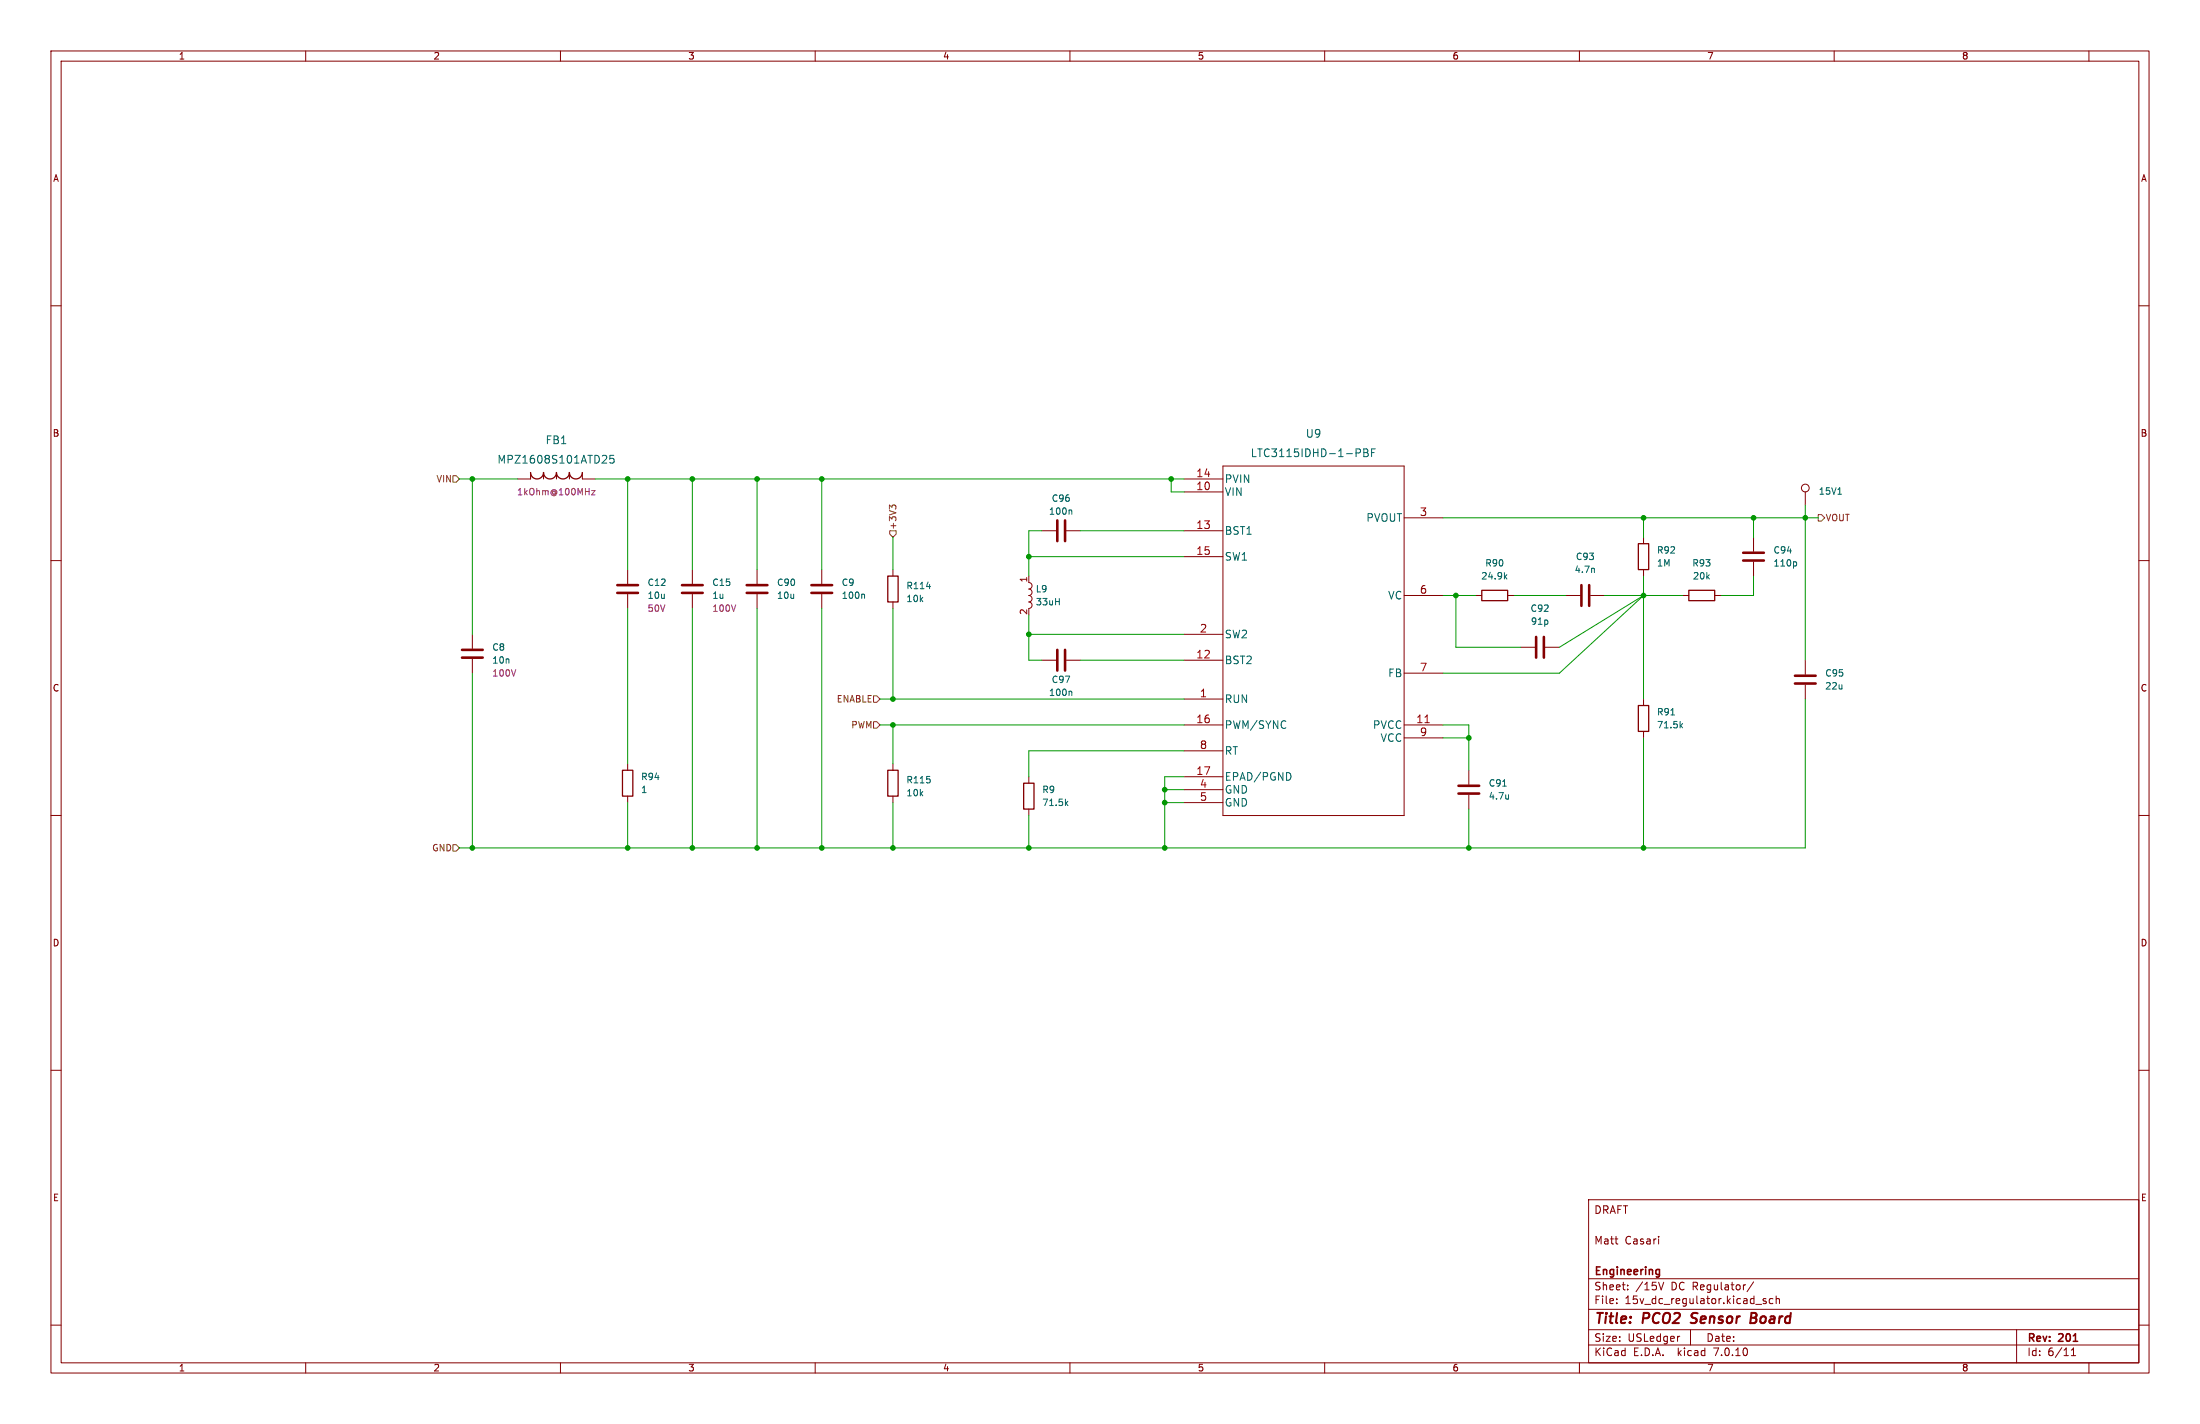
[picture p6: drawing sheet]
<svg xmlns="http://www.w3.org/2000/svg" width="432mm" height="279mm" viewBox="0 0 432 279" stroke-linecap="round" stroke-linejoin="round" font-family="sans-serif">
<g fill="none" stroke="#840000" stroke-width=".2">
<path d="M10 10h411.8v259.4h-411.8zM12 12h407.8v255.4h-407.8zM60 10v2M110 10v2M160 10v2M210 10v2M260 10v2M310 10v2M360 10v2M410 10v2M10 60h2M419.8 60h2"/>
<path d="M104.1 92.7v1.3h-2.5M106.7 92.7v1.3M109.2 92.7v1.3M111.8 92.7v1.3M114.3 92.7v1.3h2.5M232.4 96.5h7.6M232.4 94h7.6M240 91.4h35.6v68.6h-35.6zM354.3 96.5v2.6M10 110h2M123.2 111.8v2.8M123.2 116.6v2.8"/>
<path d="M135.9 111.8v2.8M135.9 116.6v2.8M148.6 111.8v2.8M148.6 116.6v2.8M161.3 111.8v2.8M161.3 116.6v2.8M175.3 111.8v1.2M175.3 118.1v1.3M201.9 113v1.3a.64 .64 0 0 1 .7 .6 .64 .64 0 0 1-.7 .7 .64 .64 0 0 1 .7 .6 .64 .64 0 0 1-.7 .6 .64 .64 0 0 1 .7 .7 .64 .64 0 0 1-.7 .6 .64 .64 0 0 1 .7 .6 .64 .64 0 0 1-.7 .7M204.5 104.1h2.8M209.3 104.1h2.8M232.4 104.1h7.6"/>
<path d="M232.4 109.2h7.6M275.6 101.6h7.6M275.6 116.8h7.6M289.6 116.8h1.2M295.9 116.8h1.3M307.3 116.8h2.8M312.2 116.8h2.8M322.6 105.4v1.3M322.6 111.8v1.2M330.2 116.8h1.3M336.5 116.8h1.3M344.2 105.4v2.8"/>
<path d="M344.2 110.2v2.8M419.8 110h2M92.7 124.5v2.8M92.7 129.3v2.8M204.5 129.5h2.8M209.3 129.5h2.8M232.4 137.2h7.6M232.4 129.5h7.6M232.4 124.5h7.6M275.6 132.1h7.6M298.4 127h2.8M303.3 127h2.8"/>
<path d="M322.6 137.2v1.2M354.3 129.5v2.8M354.3 134.4v2.8M10 160h2M123.2 149.9v1.2M123.2 156.2v1.3M175.3 149.9v1.2M175.3 156.2v1.3M201.9 152.4v1.3M201.9 158.8v1.2M232.4 142.2h7.6M232.4 152.4h7.6"/>
<path d="M232.4 154.9h7.6M232.4 157.5h7.6M232.4 147.3h7.6M275.6 142.2h7.6M275.6 144.8h7.6M288.3 151.1v2.8M288.3 156v2.8M322.6 143.5v1.3M419.8 160h2M10 210h2M419.8 210h2M311.8 235.4h108v32h-108z"/>
<path d="M10 260h2M311.8 256.9h108M311.8 250.9h108M317.3 255.6v.2M317.3 254.9v.1M319.5 252.9v.2M319.5 252.2v.1M325.5 242.6v.1M325.5 243.1v1M325.5 251.6l.5 1.5 .5-1.5M344.2 251.5l-1.3 1.9M344.6 255.9h1.2"/>
<path d="M346.6 254.9l-.3-.1-.3 .2 .1 .2 .5 .2v.3h-.6M348 254.9l-.5-.1-.2 .3 .1 .6h.6M348.6 254.9l.2-.1 .4 .1 .1 .9M348.6 254.3v1.5M419.8 260h2M60 267.4v2M110 267.4v2M160 267.4v2M210 267.4v2M260 267.4v2M310 267.4v2M311.8 263.9h108"/>
<path d="M311.8 260.9h108M329.5 262.2h.2M331.8 260.9v3M360 267.4v2M395.8 260.9v6.5M406.5 266h.9M406.5 264.9l.5-.4v1.5M410 267.4v2"/>
<circle cx="354.3" cy="95.8" r=".76"/>
</g>
<path d="M331.8 259.5l.3 .1M332.1 257.8v.6M343.7 258.6h.6M344.3 258.6l.3 .1M344.4 257.6h-.6l-.3 2 1-.1M344.5 258.5l-.2 .1" fill="none" stroke="#840000" stroke-width=".4"/>
<path d="M325.3 249.1h.4M325.7 249.1v1.2l-.3 .3M325.7 250l-.4 .1" fill="none" stroke="#840000" stroke-width=".3"/>
<path d="M104.1 92.7a1.27 1.27 0 0 0 1.3 1.3 1.27 1.27 0 0 0 1.3-1.3 1.27 1.27 0 0 0 1.2 1.3 1.27 1.27 0 0 0 1.3-1.3 1.27 1.27 0 0 0 1.3 1.3 1.27 1.27 0 0 0 1.3-1.3 1.27 1.27 0 0 0 1.2 1.3 1.27 1.27 0 0 0 1.3-1.3M174.2 113h2.1v5.1h-2.1zM290.8 115.8h5.1v2.1h-5.1zM321.6 106.7h2v5.1h-2zM331.5 115.8h5v2.1h-5zM321.6 138.4h2v5.1h-2zM122.2 151.1h2v5.1h-2zM174.2 151.1h2.1v5.1h-2.1zM200.9 153.7h2v5.1h-2z" fill="none" stroke="#840000" stroke-width=".25"/>
<g fill="none" stroke="#840000" stroke-width=".51">
<path d="M121.2 116.3h4M121.2 114.8h4M133.9 116.3h4M133.9 114.8h4M146.6 116.3h4M146.6 114.8h4M159.3 116.3h4M159.3 114.8h4M207.5 102.1v4.1M209 102.1v4.1M310.4 114.8v4.1M311.9 114.8v4.1"/>
<path d="M342.1 108.5h4.1M342.1 110h4.1M90.7 129h4M90.7 127.5h4M207.5 127.5v4.1M209 127.5v4.1M301.5 125v4M303 125v4M352.3 132.6h4.1M352.3 134.1h4.1M286.3 155.7h4M286.3 154.2h4"/>
</g>
<path d="M279.7 141.8h.8" fill="none" stroke="#a90000" stroke-width=".2"/>
<g fill="none" stroke="#006464" stroke-width=".2">
<path d="M118.9 89.4l.2 .2-.1 .4-.9 .9h1M120.5 89.3h-.8v.8l.2-.2 .5 .1 .1 .2v.5l-.2 .2-.6-.2M266.2 88.1h.5l.3 .3-.1 .4-.7 .1M267.7 88.1h.5l.2 .1 .1 .3-.3 .3a.41 .41 0 0 1 .4 .4 .41 .41 0 0 1-.3 .4h-.6zM267.7 88.8h.5M269.2 88.8h.5M269.9 88.1h-.7v1.5M360.7 97h.8M169.5 116.6l.2 .2v.6M181.8 115.1h.8M210.2 100.1l.2 .1v.7M295.4 113.1l.4 .5"/>
<path d="M295.8 112.8l-.5 .4M312.9 111.6v.7M352.4 110.2l.2 .3v.3l-.2 .3M210.2 135.6l.2 .2v.7M209.2 157.6l.4 .5M209.6 157.2l-.5 .5M253.1 151.7l.3 .5-.1 .5-.2 .3M294.9 154.2h.8M296.1 155.9v.9M296.1 156.7h-.1M328 140.3h.7M329.9 142.3l.4 .5"/>
<path d="M330.3 142l-.5 .5"/>
</g>
<path d="M116.1 96.3h.7l-.7 .8h.7" fill="none" stroke="#840084" stroke-width=".2"/>
<path d="M88.9 93.3h.6l.7 .7-.7 .6h-.6zM175.1 99.5l-.5-.4v.8M175.1 99.3l.2-.2h.3l.2 .2M174.6 104.1h1.3v.7l-.6 .6-.7-.6zM356.9 101h.6l.6 .6-.6 .6h-.6zM171.4 136.5h.7l.6 .7-.6 .6h-.7zM171.4 141.6h.7l.6 .6-.6 .7h-.7zM88.9 165.7h.6l.7 .7-.7 .6h-.6z" fill="none" stroke="#725600" stroke-width=".2"/>
<g fill="none" stroke="#009600" stroke-width=".2">
<path d="M90.2 94h11.4M92.7 94v30.5M116.8 94h115.6M123.2 94v17.8M135.9 94v17.8M148.6 94v17.8M161.3 94v17.8M229.9 94v2.5h2.5M354.3 99.1v30.4M123.2 119.4v30.5M135.9 119.4v47M148.6 119.4v47"/>
<path d="M161.3 119.4v47M175.3 105.4v6.4M175.3 119.4v17.8M201.9 109.2h30.5M204.5 104.1h-2.6v8.9M212.1 104.1h20.3M283.2 101.6h73.7M283.2 116.8h6.4M285.7 116.8v10.2h12.7M297.2 116.8h10.1M315 116.8h15.2M322.6 101.6v3.8"/>
<path d="M322.6 113v24.2M344.2 113v3.8h-6.4M344.2 101.6v3.8M92.7 132.1v34.3M172.7 137.2h59.7M201.9 120.7v8.8h2.6M201.9 124.5h30.5M212.1 129.5h20.3M306.1 127l16.5-10.2-16.5 15.3h-22.9M354.3 137.2v29.2h-264.1M123.2 157.5v8.9M172.7 142.2h59.7"/>
<path d="M175.3 142.2v7.7M175.3 157.5v8.9M228.6 157.5h3.8M228.6 154.9h3.8M232.4 152.4h-3.8v14M232.4 147.3h-30.5v5.1M283.2 142.2h5.1v8.9M283.2 144.8h5.1M288.3 158.8v7.6M322.6 144.8v21.6M201.9 160v6.4"/>
</g>
<g fill="#009600" stroke="#009600" stroke-width=".2">
<circle cx="288.3" cy="144.8" r=".46"/>
<circle cx="228.6" cy="166.4" r=".46"/>
<circle cx="228.6" cy="154.9" r=".46"/>
<circle cx="229.9" cy="94" r=".46"/>
<circle cx="228.6" cy="157.5" r=".46"/>
<circle cx="285.7" cy="116.8" r=".46"/>
<circle cx="161.3" cy="94" r=".46"/>
<circle cx="175.3" cy="142.2" r=".46"/>
<circle cx="175.3" cy="166.4" r=".46"/>
<circle cx="201.9" cy="166.4" r=".46"/>
<circle cx="201.9" cy="109.2" r=".46"/>
<circle cx="201.9" cy="124.5" r=".46"/>
<circle cx="175.3" cy="137.2" r=".46"/>
<circle cx="161.3" cy="166.4" r=".46"/>
<circle cx="135.9" cy="166.4" r=".46"/>
<circle cx="148.6" cy="166.4" r=".46"/>
<circle cx="123.2" cy="166.4" r=".46"/>
<circle cx="148.6" cy="94" r=".46"/>
<circle cx="123.2" cy="94" r=".46"/>
<circle cx="135.9" cy="94" r=".46"/>
<circle cx="92.7" cy="94" r=".46"/>
<circle cx="92.7" cy="166.4" r=".46"/>
<circle cx="322.6" cy="166.4" r=".46"/>
<circle cx="322.6" cy="116.8" r=".46"/>
<circle cx="354.3" cy="101.6" r=".46"/>
<circle cx="288.3" cy="166.4" r=".46"/>
<circle cx="344.2" cy="101.6" r=".46"/>
<circle cx="322.6" cy="101.6" r=".46"/>
</g>
<g font-size="2.8" fill="#840000">
<text x="312.8" y="260.3">Title:</text>
<text x="322.5" y="260.3">PCO2</text>
<text x="332.8" y="260.3">Sensor</text>
<text x="345.2" y="260.3">Board</text>
</g>
<g font-size="2.1" fill="#006464">
<text x="107" y="87.4">FB1</text>
<text x="245.4" y="89.9">LTC3115IDHD-1-PBF</text>
<text x="256.2" y="86.1">U9</text>
<text x="97.5" y="91.2">MPZ1608S101ATD25</text>
<text x="240.3" y="95">PVIN</text>
<text x="240.3" y="97.5">VIN</text>
<text x="240.3" y="105.1">BST1</text>
<text x="268.1" y="102.6">PVOUT</text>
<text x="240.3" y="110.2">SW1</text>
<text x="272.4" y="117.8">VC</text>
<text x="240.3" y="125.4">SW2</text>
<text x="240.3" y="130.5">BST2</text>
<text x="272.4" y="133.1">FB</text>
<text x="240.3" y="138.1">RUN</text>
<text x="240.3" y="143.2">PWM/SYNC</text>
<text x="269.4" y="143.2">PVCC</text>
<text x="240.3" y="148.3">RT</text>
<text x="270.9" y="145.8">VCC</text>
<text x="240.3" y="153.4">EPAD/PGND</text>
<text x="240.3" y="155.9">GND</text>
<text x="240.3" y="158.5">GND</text>
</g>
<g font-size="2.1" fill="#a90000">
<text x="234.7" y="93.7">14</text>
<text x="234.7" y="96.3">10</text>
<text x="278.6" y="101.3">3</text>
<text x="234.7" y="103.9">13</text>
<text x="234.7" y="109">15</text>
<text x="278.6" y="116.6">6</text>
<text x="235.4" y="124.2">2</text>
<text x="234.7" y="129.3">12</text>
<text x="278.6" y="131.8">7</text>
<text x="235.4" y="136.9">1</text>
<text x="234.7" y="142">16</text>
<text x="277.9" y="142">11</text>
<text x="235.4" y="147.1">8</text>
<text x="278.6" y="144.5">9</text>
<text x="234.7" y="152.1">17</text>
<text x="235.4" y="154.7">4</text>
<text x="235.4" y="157.2">5</text>
</g>
<g font-size="2.1" fill="#840000">
<text x="312.8" y="238.4">DRAFT</text>
<text x="312.8" y="244.4">Matt</text>
<text x="318.9" y="244.4">Casari</text>
<text x="312.8" y="250.6">Engineering</text>
<text x="312.8" y="256.1">File:</text>
<text x="312.8" y="253.4">Sheet:</text>
<text x="318.9" y="256.1">15v_dc_regulator.kicad_sch</text>
<text x="321" y="253.4">/15V</text>
<text x="328" y="253.4">DC Regulator/</text>
<text x="312.8" y="263.5">Size:</text>
<text x="319.5" y="263.5">USLedger</text>
<text x="334.8" y="263.5">Date:</text>
<text x="397.8" y="263.7">Rev:</text>
<text x="404.2" y="263.7">201</text>
<text x="312.8" y="266.3">KiCad</text>
<text x="320.5" y="266.3">E.D.A.</text>
<text x="329.4" y="266.3">kicad</text>
<text x="336.6" y="266.3">7.0.10</text>
<text x="397.8" y="266.3">Id:</text>
<text x="401.9" y="266.3">6/11</text>
</g>
<g font-size="1.8" fill="#840000">
<text x="35" y="11.9">1</text>
<text x="85" y="11.9">2</text>
<text x="135" y="11.9">3</text>
<text x="185" y="11.9">4</text>
<text x="235" y="11.9">5</text>
<text x="285" y="11.9">6</text>
<text x="335" y="11.9">7</text>
<text x="385" y="11.9">8</text>
<text x="10.3" y="35.9">A</text>
<text x="420.1" y="35.9">A</text>
<text x="10.3" y="85.9">B</text>
<text x="420.1" y="85.9">B</text>
<text x="10.3" y="135.9">C</text>
<text x="420.1" y="135.9">C</text>
<text x="10.3" y="185.9">D</text>
<text x="420.1" y="185.9">D</text>
<text x="10.3" y="235.9">E</text>
<text x="420.1" y="235.9">E</text>
<text x="35" y="269.3">1</text>
<text x="85" y="269.3">2</text>
<text x="135" y="269.3">3</text>
<text x="185" y="269.3">4</text>
<text x="235" y="269.3">5</text>
<text x="285" y="269.3">6</text>
<text x="335" y="269.3">7</text>
<text x="385" y="269.3">8</text>
</g>
<g font-size="1.8" fill="#725600">
<text x="85.6" y="94.8">VIN</text>
<text x="176.1" y="104" transform="rotate(-90 176.1 104)">+3V3</text>
<text x="358.2" y="102.5">VOUT</text>
<text x="164.1" y="138">ENABLE</text>
<text x="167" y="143.1">PWM</text>
<text x="84.7" y="167.2">GND</text>
</g>
<g font-size="1.8" fill="#840084">
<text x="101.4" y="97.4">1kOhm@100MHz</text>
<text x="127" y="120.2">50V</text>
<text x="139.7" y="120.2">100V</text>
<text x="96.5" y="132.9">100V</text>
</g>
<g font-size="1.8" fill="#006464">
<text x="205.8" y="101.2">100n</text>
<text x="206.3" y="98.7">C96</text>
<text x="356.9" y="97.3">15V1</text>
<text x="290.6" y="113.9">24.9k</text>
<text x="291.4" y="111.4">R90</text>
<text x="309" y="112.6">4.7n</text>
<text x="309.2" y="110.1">C93</text>
<text x="325.1" y="108.8">R92</text>
<text x="325.1" y="111.4">1M</text>
<text x="332.1" y="111.4">R93</text>
<text x="332.2" y="113.9">20k</text>
<text x="348" y="108.8">C94</text>
<text x="348" y="111.4">110p</text>
<text x="127" y="115.2">C12</text>
<text x="127" y="117.7">10u</text>
<text x="139.7" y="117.7">1u</text>
<text x="139.7" y="115.2">C15</text>
<text x="152.4" y="115.2">C90</text>
<text x="152.4" y="117.7">10u</text>
<text x="165.1" y="115.2">C9</text>
<text x="165.1" y="117.7">100n</text>
<text x="177.8" y="115.8">R114</text>
<text x="177.8" y="118.3">10k</text>
<text x="203.2" y="119">33uH</text>
<text x="203.2" y="116.4">L9</text>
<text x="300.3" y="120.2">C92</text>
<text x="300.4" y="122.8">91p</text>
<text x="96.5" y="127.9">C8</text>
<text x="96.5" y="130.4">10n</text>
<text x="205.8" y="136.8">100n</text>
<text x="206.3" y="134.2">C97</text>
<text x="358.2" y="132.9">C95</text>
<text x="358.2" y="135.5">22u</text>
<text x="325.1" y="140.6">R91</text>
<text x="325.1" y="143.1">71.5k</text>
<text x="125.7" y="155.8">1</text>
<text x="125.7" y="153.3">R94</text>
<text x="177.8" y="153.9">R115</text>
<text x="204.5" y="155.8">R9</text>
<text x="292.1" y="154.5">C91</text>
<text x="177.8" y="156.4">10k</text>
<text x="204.5" y="158.3">71.5k</text>
<text x="292.1" y="157.1">4.7u</text>
</g>
<g font-size="1.8" fill="#a90000">
<text x="201.7" y="114.4" transform="rotate(-90 201.7 114.4)">1</text>
<text x="201.7" y="120.7" transform="rotate(-90 201.7 120.7)">2</text>
</g>
</svg>
